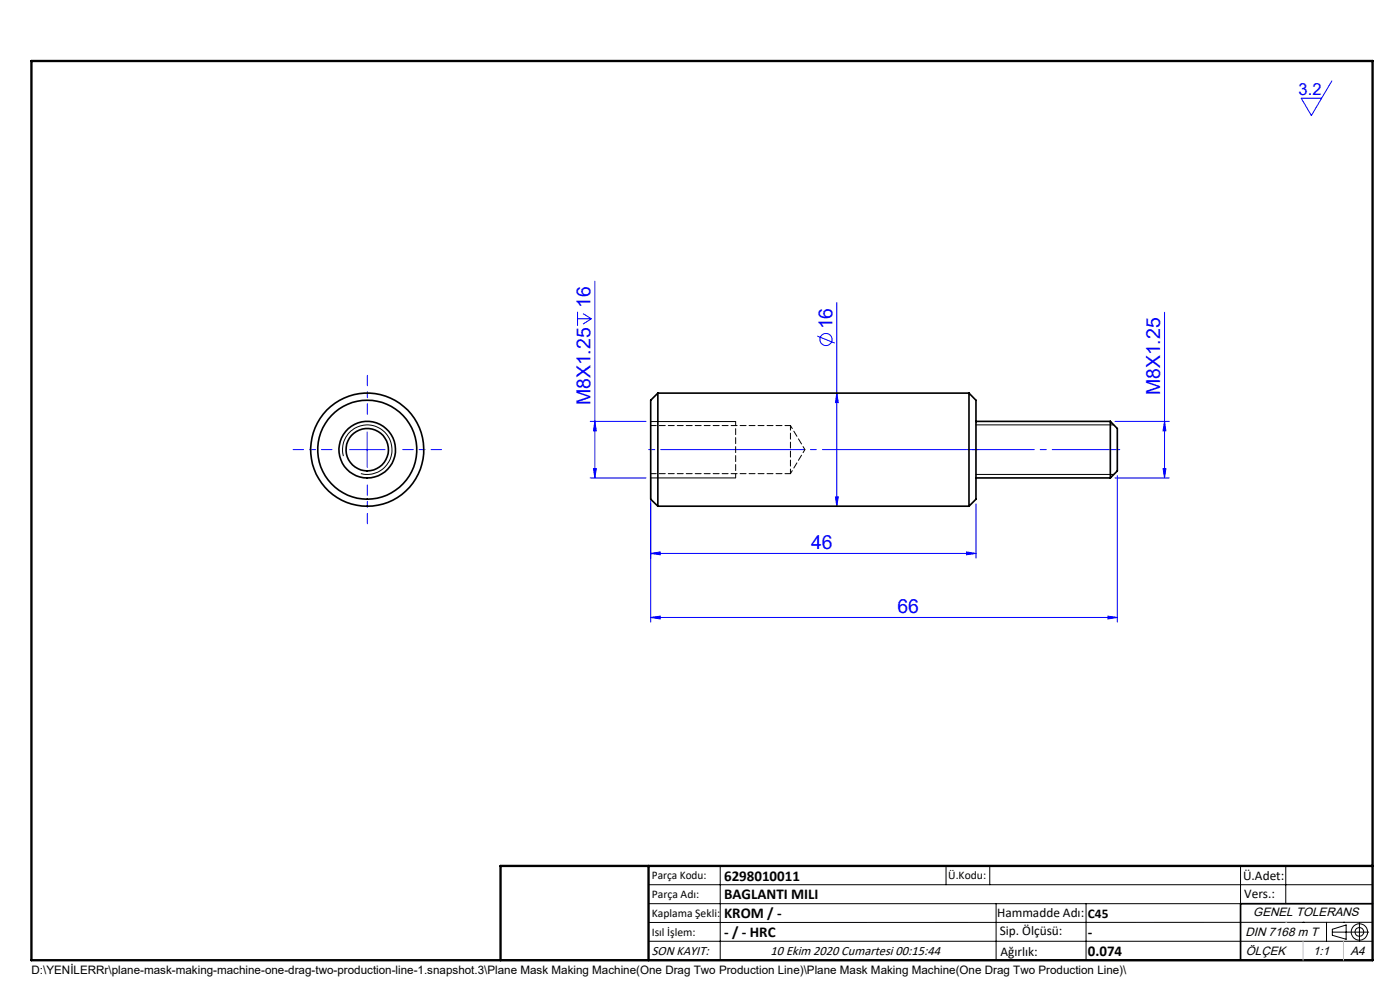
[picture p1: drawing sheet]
<svg xmlns="http://www.w3.org/2000/svg" width="297mm" height="210mm" viewBox="0 0 297 210" stroke-linecap="round" stroke-linejoin="round" font-family="sans-serif">
<g fill="none" stroke="#00f" stroke-width=".21">
<path d="M282.5 17.2l-4.3 7.3-2.2-3.7h4.4M126.2 59.6v41.8M122.5 66.1v3M122.5 67.6h2.9M123.7 66.5l1.7 1.1M125.4 67.6l-1.7 1.1M173.4 71.3l3.7 1.5M177.5 64.2v43.2M247.1 66.2v35.2M74.2 95.4h7.5M77.9 91.6v7.5M125.2 89.4h11.9"/>
<path d="M125.9 99.4h.6l-.3 2zM126.2 89.4l.3 2h-.6zM177.5 83.4l.3 2h-.6zM236.5 89.4h11.5M246.7 99.4h.6l-.2 2zM247.1 89.4l.2 2h-.6zM125.2 101.4h11.9M138 117.4l2.1-.3v.6zM138 101.5v30.5M138 117.4h69M177.2 105.4h.6l-.3 2zM205 117.1l2 .3-2 .3z"/>
<path d="M207 106.9v11.5M236.5 101.4h11.5M237 100.9v31.1M138 131l2.1-.3v.6zM138 131h99M235.1 130.7l1.9 .3-1.9 .3z"/>
<circle cx="175.2" cy="72" r="1.29"/>
</g>
<g fill="none" stroke="#000" stroke-width=".21">
<path d="M72.8 96.8a5.3 5.3 0 0 1 4.7-6.6 5.3 5.3 0 0 1 5.7 5.7 5.3 5.3 0 0 1-6.6 4.6M138 89.4h18M207 90.1h29.3M138 101.4h18M207 100.6h29.3M137.6 187.7h153.6M137.6 191.7h153.6M137.6 199.7h153.6M152.8 183.7v20M200.7 183.7v4M210 183.7v4M211.3 191.7v12"/>
<path d="M230.4 191.7v12M263.2 183.7v20M272.8 183.7v8M276.4 195.6h.1M281.4 195.6v4.1M282.6 197.7h7.8M282.6 197.1l3-.9v3l-3-.8zM285 195.6h.1M288.4 195.8v3.8M291.2 195.6l-153.6 .1"/>
<circle cx="288.4" cy="197.7" r="1.74"/>
<circle cx="288.4" cy="197.7" r=".93"/>
</g>
<path d="M137.6 95.4h70" fill="none" stroke="#00f" stroke-width=".21" stroke-dasharray="30.5 1.3 1.3 1.3" stroke-dashoffset="-2.6"/>
<path d="M205.1 95.4h32.5" fill="none" stroke="#00f" stroke-width=".21" stroke-dasharray="30.5 1.3 1.3 1.3" stroke-dashoffset="16.1"/>
<path d="M291.2 191.7h-28v12M106.2 203.7h185" fill="none" stroke="#000" stroke-width=".35"/>
<path d="M6.7 12.9h284.5v190.8h-284.5zM137.6 183.7v20M291.2 183.7h-185v20" fill="none" stroke="#000" stroke-width=".5"/>
<path d="M272.8 195.6h.1M276.4 199.7v4M285 199.7v4" fill="none" stroke="#c0c0c0" stroke-width=".21"/>
<path d="M70.4 95.4h-8.2M77.9 87.9v-8.3M85.4 95.4h8.3M77.9 102.9v8.2" fill="none" stroke="#00f" stroke-width=".21" stroke-dasharray="30.5 1.3 1.3 1.3" stroke-dashoffset="28.3"/>
<path d="M156.1 101.4v-12" fill="none" stroke="#000" stroke-width=".21" stroke-dasharray="1.3 .6" stroke-dashoffset=".4"/>
<g fill="#00f">
<path d="M138 117.4l2.1-.3v.6zM205 117.1l2 .3-2 .3zM138 131l2.1-.3v.6zM235.1 130.7l1.9 .3-1.9 .3z"/>
<path d="M125.9 99.4h.6l-.3 2zM126.2 89.4l.3 2h-.6z"/>
<path d="M247.1 89.4l.2 2h-.6zM246.7 99.4h.6l-.2 2zM177.5 83.4l.3 2h-.6zM177.2 105.4h.6l-.3 2z"/>
</g>
<g fill="none" stroke="#000" stroke-width=".35">
<path d="M139.6 83.4v24M139.6 83.4l-1.6 1.5v21l1.6 1.5M139.6 83.4h66M205.6 83.4v24M205.6 83.4l1.4 1.5v21l-1.4 1.5M207 89.4h28.5M235.5 89.4v12M235.5 89.4l1.5 1.5v9l-1.5 1.5M139.6 107.4h66M207 101.4h28.5"/>
<circle cx="77.9" cy="95.4" r="4.5"/>
<circle cx="77.9" cy="95.4" r="6"/>
<circle cx="77.9" cy="95.4" r="12"/>
<circle cx="77.9" cy="95.4" r="10.5"/>
</g>
<path d="M167.7 100.5v-10.2" fill="none" stroke="#000" stroke-width=".21" stroke-dasharray="1.3 .6" stroke-dashoffset=".3"/>
<path d="M167.7 90.3h-29.6M138.1 100.5h29.6" fill="none" stroke="#000" stroke-width=".21" stroke-dasharray="1.3 .6" stroke-dashoffset=".1"/>
<path d="M170.8 95.4l-3.1-5.1M167.7 100.5l3.1-5.1" fill="none" stroke="#000" stroke-width=".21" stroke-dasharray="1.3 .6" stroke-dashoffset=".5"/>
<g font-size="4.1" fill="#00f">
<text x="125.3" y="65.3" transform="rotate(-90 125.3 65.3)">16</text>
<text x="176.6" y="69.9" transform="rotate(-90 176.6 69.9)">16</text>
<text x="246.1" y="83.9" transform="rotate(-90 246.1 83.9)">M8X1.25</text>
<text x="125.3" y="86" transform="rotate(-90 125.3 86)">M8X1.25</text>
<text x="172.1" y="116.4">46</text>
<text x="190.4" y="130">66</text>
</g>
<text font-size="3.5" fill="#00f" x="275.5" y="20">3.2</text>
<g font-size="3.2">
<text x="153.6" y="190.8">BAGLANTI MILI</text>
<text x="153.6" y="186.8">6298010011</text>
<text x="153.6" y="194.8">KROM / -</text>
<text x="153.6" y="198.8">- / - HRC</text>
<text x="230.8" y="198.7">-</text>
<text x="230.8" y="202.8">0.074</text>
</g>
<g font-size="2.8">
<text x="263.7" y="186.7">Ü.Adet:</text>
<text x="263.9" y="190.5">Vers.:</text>
<text x="211.5" y="194.5">Hammadde Adı:</text>
<text x="230.8" y="194.7">C45</text>
<text x="138.3" y="202.6">SON KAYIT:</text>
<text x="163.5" y="202.6">10 Ekim 2020 Cumartesi 00:15:44</text>
<text x="212.1" y="198.4">Sip. Ölçüsü:</text>
<text x="212.2" y="202.7">Ağırlık:</text>
</g>
<g font-size="2.6">
<text x="265.9" y="194.4">GENEL TOLERANS</text>
<text x="264.2" y="198.5">DIN 7168 m T</text>
<text x="264.3" y="202.6">ÖLÇEK</text>
<text x="278.5" y="202.6">1:1</text>
<text x="286.5" y="202.6">A4</text>
</g>
<g font-size="2.5">
<text x="138.3" y="186.4">Parça Kodu:</text>
<text x="138.3" y="190.5">Parça Adı:</text>
<text x="201.2" y="186.5">Ü.Kodu:</text>
<text x="138.3" y="194.5">Kaplama Şekli:</text>
<text x="138.3" y="198.6">Isıl İşlem:</text>
<text x="6.7" y="206.7">D:\YENİLERRr\plane-mask-making-machine-one-drag-two-production-line-1.snapshot.3\Plane Mask Making Machine(One Drag Two Production Line)\Plane Mask Making Machine(One Drag Two Production Line)\</text>
</g>
</svg>
